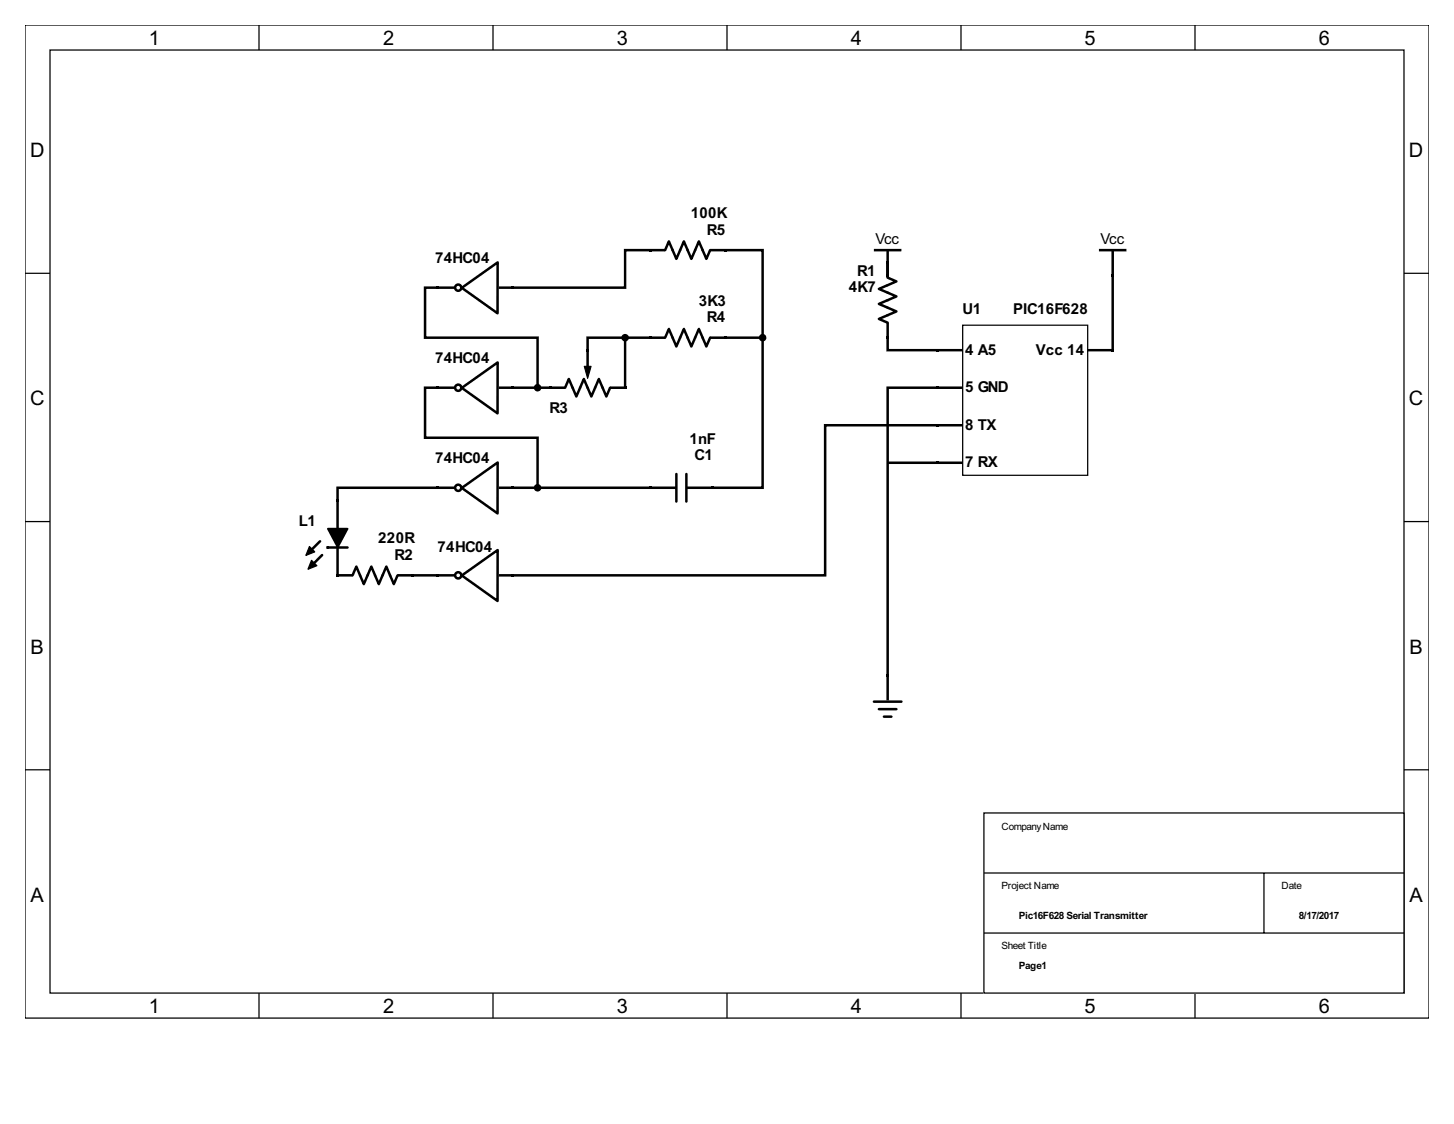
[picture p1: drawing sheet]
<svg xmlns="http://www.w3.org/2000/svg" width="279mm" height="216mm" viewBox="0 0 279 216" stroke-linecap="round" stroke-linejoin="round" font-family="sans-serif">
<g fill="none" stroke="#000" stroke-width=".24">
<path d="M4.8 4.8h269.8v190.8h-269.8zM9.6 9.6h260.2v181.2h-260.2zM49.8 4.8v4.8M94.7 4.8v4.8M139.7 4.8v4.8M184.7 4.8v4.8M229.6 4.8v4.8M4.8 52.5h4.8M269.8 52.5h4.8M4.8 100.2h4.8M269.8 100.2h4.8M4.8 147.9h4.8"/>
<path d="M269.8 147.9h4.8M49.8 190.8v4.8M94.7 190.8v4.8M139.7 190.8v4.8M184.7 190.8v4.8M229.6 190.8v4.8"/>
</g>
<path d="M189.1 156.2h80.7v34.6h-80.7z" fill="#fff"/>
<path d="M185 62.5h24v28.8h-24zM189.1 156.2h80.7v34.6h-80.7zM189.1 167.7h80.7M189.1 179.2h80.7M242.9 167.7v11.5" fill="none" stroke="#000" stroke-width=".24"/>
<path d="M179.9 67h.5v.5h-.5zM179.9 74.2h.5v.5h-.5zM213.6 67h.5v.5h-.5zM179.9 81.4h.5v.5h-.5zM179.9 88.6h.5v.5h-.5zM83.8 110.3h.5v.5h-.5zM98.3 110.3h.4v.5h-.4z" fill="#000"/>
<path d="M180.4 67.3h4.3M180.4 74.5h4.3M209.2 67.3h4.4M180.4 81.7h4.3M180.4 88.9h4.3" fill="none" stroke="#000" stroke-width=".19"/>
<path d="M180.4 67.3h4.3M180.4 74.5h4.3M209.2 67.3h4.4M180.4 81.7h4.3M180.4 88.9h4.3" fill="none" stroke="#000" stroke-width=".48"/>
<circle cx="88" cy="110.5" r=".6" fill="#fff"/>
<g fill="none" stroke="#000" stroke-width=".48">
<path d="M84.3 110.5h2.9M96.1 110.5h2.2"/>
<circle cx="88" cy="110.5" r=".6"/>
</g>
<path d="M88.7 110.5l6.9-4.8v9.7z" fill="#fff"/>
<g fill="none" stroke="#000" stroke-width=".48">
<path d="M168.2 48h4.8M170.6 53.3l1.7 .8-3.4 1.4 3.4 1.4-3.4 1.5 3.4 1.4-3.4 1.5 1.7 .7M170.6 48.3v4.8M170.6 64.9v2.4h9.6M170.6 62.2v2.4M180.2 74.5h-9.6v55.2M170.6 88.9h9.6M180.2 81.7h-21.6v28.8h-60.1M88.7 110.5l6.9-4.8v9.7zM167.9 134.8h5.3M168.9 136.2h3.4M169.9 137.7h1.4"/>
<path d="M170.6 130v4.3"/>
</g>
<path d="M170.3 50.2h.5v.5h-.5zM170.3 52.6h.5v.5h-.5zM170.3 64.6h.5v.5h-.5zM83.8 93.5h.5v.4h-.5zM98.3 93.5h.4v.4h-.4zM170.3 129.5h.5v.5h-.5z" fill="#000"/>
<path d="M170.6 48.3v4.8M170.6 62.2v2.4M170.6 130v4.3" fill="none" stroke="#000" stroke-width=".19"/>
<circle cx="88" cy="93.7" r=".6" fill="#fff"/>
<g fill="none" stroke="#000" stroke-width=".48">
<path d="M84.3 93.7h2.9M96.1 93.7h2.2"/>
<circle cx="88" cy="93.7" r=".6"/>
</g>
<path d="M88.7 93.7l6.9-4.9v9.8z" fill="#fff"/>
<path d="M88.7 93.7l6.9-4.9v9.8z" fill="none" stroke="#000" stroke-width=".48"/>
<path d="M83.8 74.2h.5v.5h-.5zM98.3 74.2h.4v.5h-.4z" fill="#000"/>
<circle cx="88" cy="74.5" r=".6" fill="#fff"/>
<g fill="none" stroke="#000" stroke-width=".48">
<path d="M84.3 74.5h2.9M96.1 74.5h2.2"/>
<circle cx="88" cy="74.5" r=".6"/>
</g>
<path d="M88.7 74.5l6.9-4.9v9.8z" fill="#fff"/>
<path d="M84.1 74.5h-2.4v9.6h21.6v9.6h-4.8M88.7 74.5l6.9-4.9v9.8zM64.9 96.3v14M84.1 93.7h-19.2v2.4M61.5 104l-2 2M61.9 106.6l-2 2.1M62.9 105.2h-.1h4M65.1 110.5h2.4M67.7 110.5l.8-1.7 1.4 3.4 1.5-3.4 1.4 3.4 1.4-3.4 1.5 3.4 .7-1.7M76.6 110.5h2.4M79.3 110.5h4.8" fill="none" stroke="#000" stroke-width=".48"/>
<path d="M83.8 55h.5v.5h-.5zM98.3 55h.4v.5h-.4zM64.6 95.9h.5v.4h-.5zM59.5 105l1 1-1.7 .7zM59.9 107.6l1 1.1-1.7 .6zM63 101.6h3.8l-1.9 3.5zM64.6 110.3h.5v.5h-.5zM79 110.3h.5v.5h-.5z" fill="#000"/>
<path d="M64.9 96.3v14M65.1 110.5h2.4M76.6 110.5h2.4" fill="none" stroke="#000" stroke-width=".19"/>
<path d="M63 101.6h3.8l-1.9 3.5z" fill="none" stroke="#000" stroke-width=".36"/>
<path d="M59.5 105l1 1-1.7 .7zM59.9 107.6l1 1.1-1.7 .6z" fill="none" stroke="#000" stroke-width=".24"/>
<circle cx="88" cy="55.3" r=".6" fill="#fff"/>
<g fill="none" stroke="#000" stroke-width=".48">
<path d="M84.3 55.3h2.9M96.1 55.3h2.2"/>
<circle cx="88" cy="55.3" r=".6"/>
</g>
<path d="M88.7 55.3l6.9-4.9v9.8z" fill="#fff"/>
<g fill="none" stroke="#000" stroke-width=".48">
<path d="M84.1 55.3h-2.4v9.6h21.6v9.6h-4.8M88.7 55.3l6.9-4.9v9.8zM124.9 48h-4.8v7.3h-21.6M125.2 48h2.4M127.8 48l.7-1.6 1.5 3.3 1.4-3.3 1.5 3.3 1.4-3.3 1.4 3.3 .8-1.7M136.7 48h2.4M139.3 48h7.2v45.7h-9.6M211.4 48h4.8M213.8 48.3v4.3M213.8 52.9v14.4M103.8 74.5h1.9M105.9 74.5h2.4"/>
<path d="M108.6 74.5l.7-1.7 1.5 3.4 1.4-3.4 1.4 3.4 1.5-3.4 1.4 3.4 .7-1.7M112.9 67.5v3.4M117.5 74.5h2.4M120.1 65.3v9.2M124.9 64.9h-12v2.4M125.2 64.9h2.4M127.8 64.9l.7-1.7 1.5 3.3 1.4-3.3 1.5 3.3 1.4-3.3 1.4 3.3 .8-1.6M136.7 64.9h2.4M139.3 64.9h6.8M103.8 93.7h21.1M125.2 93.7h4.5M130 91.1v5.2"/>
<path d="M131.9 91.1v5.2M132.1 93.7h4.6"/>
<circle cx="103.3" cy="74.5" r=".48"/>
<circle cx="120.1" cy="64.9" r=".48"/>
<circle cx="146.5" cy="64.9" r=".48"/>
<circle cx="103.3" cy="93.7" r=".48"/>
</g>
<g fill="#000">
<path d="M124.7 47.8h.5v.5h-.5zM139.1 47.8h.5v.5h-.5zM213.6 52.6h.5v.5h-.5zM105.5 74.2h.4v.5h-.4zM112.7 67h.5v.5h-.5zM112.3 70.4h1.3l-.7 2.3zM119.9 74.2h.5v.5h-.5zM124.7 64.6h.5v.5h-.5zM139.1 64.6h.5v.5h-.5zM124.7 93.5h.5v.4h-.5zM136.7 93.5h.5v.4h-.5z"/>
<circle cx="103.3" cy="74.5" r=".48"/>
<circle cx="120.1" cy="64.9" r=".48"/>
<circle cx="146.5" cy="64.9" r=".48"/>
<circle cx="103.3" cy="93.7" r=".48"/>
</g>
<path d="M125.2 48h2.4M136.7 48h2.4M213.8 48.3v4.3M105.9 74.5h2.4M112.9 67.5v3.4M117.5 74.5h2.4M125.2 64.9h2.4M136.7 64.9h2.4M125.2 93.7h4.5M132.1 93.7h4.6" fill="none" stroke="#000" stroke-width=".19"/>
<path d="M112.3 70.4h1.3l-.7 2.3z" fill="none" stroke="#000" stroke-width=".22"/>
<g font-size="3.8">
<text x="28.6" y="8.6">1</text>
<text x="73.6" y="8.6">2</text>
<text x="118.6" y="8.6">3</text>
<text x="163.5" y="8.6">4</text>
<text x="208.4" y="8.6">5</text>
<text x="253.5" y="8.6">6</text>
<text x="5.8" y="30.2">D</text>
<text x="270.8" y="30.2">D</text>
<text x="5.8" y="77.8">C</text>
<text x="270.8" y="77.8">C</text>
<text x="5.9" y="125.5">B</text>
<text x="270.9" y="125.5">B</text>
<text x="5.9" y="173.2">A</text>
<text x="270.9" y="173.2">A</text>
<text x="28.6" y="194.6">1</text>
<text x="73.6" y="194.6">2</text>
<text x="118.6" y="194.6">3</text>
<text x="163.5" y="194.6">4</text>
<text x="208.4" y="194.6">5</text>
<text x="253.5" y="194.6">6</text>
</g>
<g font-size="2.9">
<text x="132.7" y="41.9">100K</text>
<text x="135.9" y="45">R5</text>
<text x="168.2" y="46.8">Vcc</text>
<text x="211.5" y="46.8">Vcc</text>
<text x="83.6" y="50.6">74HC04</text>
<text x="164.7" y="53">R1</text>
<text x="134.3" y="58.7">3K3</text>
<text x="163.1" y="56.1">4K7</text>
<text x="135.9" y="61.9">R4</text>
<text x="185" y="60.3">U1</text>
<text x="194.7" y="60.3">PIC16F628</text>
<text x="83.6" y="69.8">74HC04</text>
<text x="185.5" y="68.2">4 A5</text>
<text x="199" y="68.2">Vcc 14</text>
<text x="185.5" y="75.4">5 GND</text>
<text x="105.6" y="79.4">R3</text>
<text x="185.5" y="82.6">8 TX</text>
<text x="83.6" y="89">74HC04</text>
<text x="132.5" y="85.3">1nF</text>
<text x="133.5" y="88.3">C1</text>
<text x="185.5" y="89.8">7 RX</text>
<text x="57.4" y="101">L1</text>
<text x="72.7" y="104.4">220R</text>
<text x="75.8" y="107.5">R2</text>
<text x="84.1" y="105.9">74HC04</text>
</g>
<g font-size="1.9">
<text x="192.4" y="159.5">CompanyName</text>
<text x="192.4" y="170.7">Project Name</text>
<text x="246.2" y="170.7">Date</text>
<text x="195.8" y="176.5">Pic16F628 Serial Transmitter</text>
<text x="249.6" y="176.5">8/17/2017</text>
<text x="192.4" y="182.2">Sheet Title</text>
<text x="195.8" y="186.1">Page1</text>
</g>
</svg>
